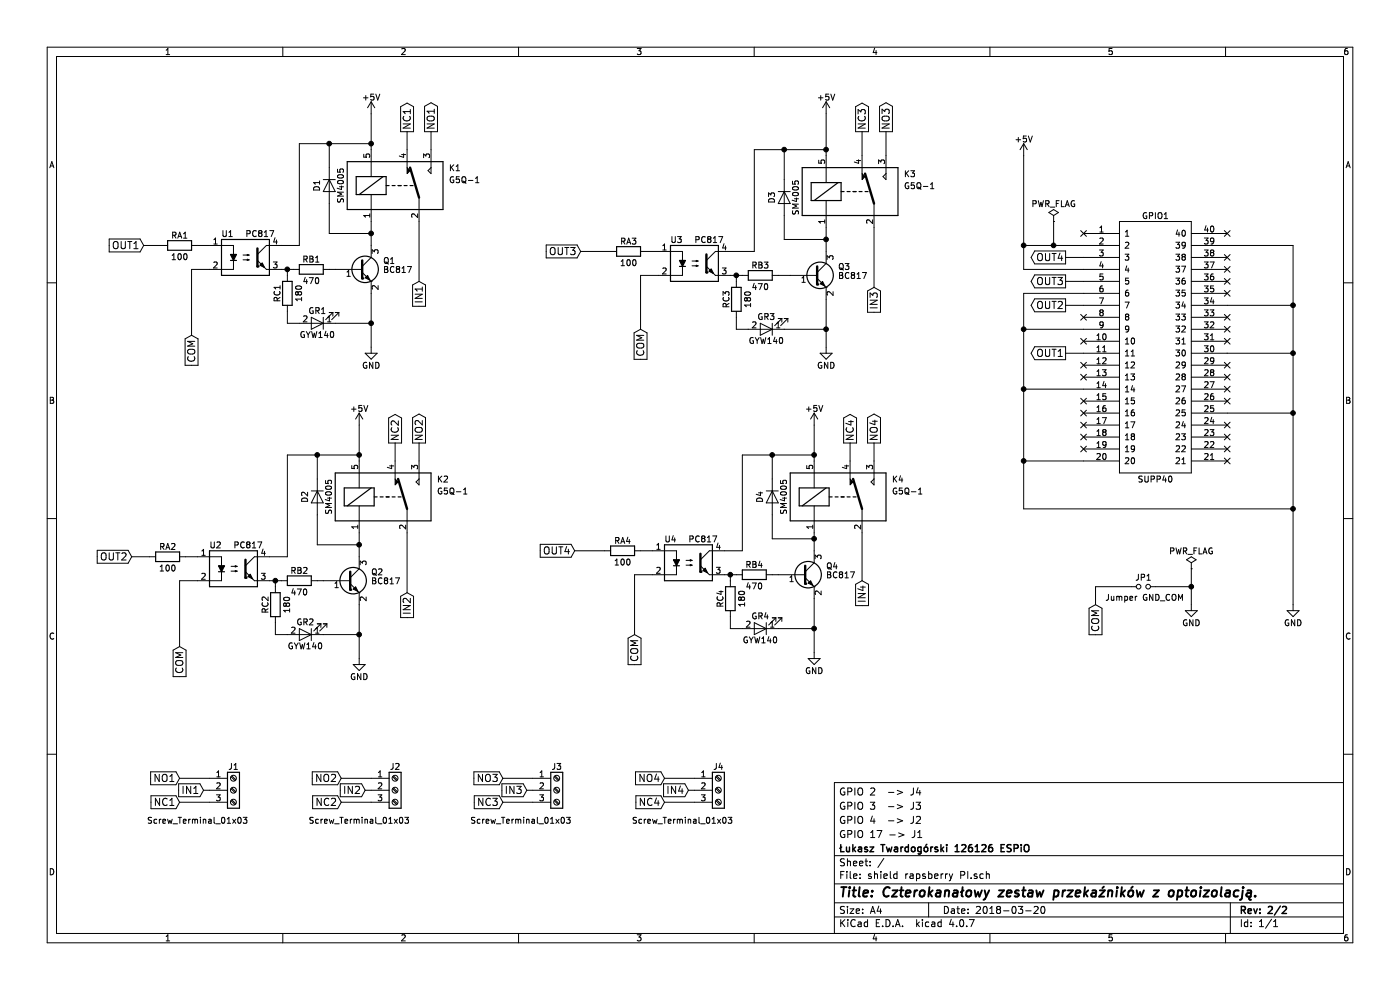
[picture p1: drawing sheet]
EESchema Schematic File Version 2
LIBS:power
LIBS:device
LIBS:switches
LIBS:relays
LIBS:motors
LIBS:transistors
LIBS:conn
LIBS:linear
LIBS:regul
LIBS:74xx
LIBS:cmos4000
LIBS:adc-dac
LIBS:memory
LIBS:xilinx
LIBS:microcontrollers
LIBS:dsp
LIBS:microchip
LIBS:analog_switches
LIBS:motorola
LIBS:texas
LIBS:intel
LIBS:audio
LIBS:interface
LIBS:digital-audio
LIBS:philips
LIBS:display
LIBS:cypress
LIBS:siliconi
LIBS:opto
LIBS:atmel
LIBS:contrib
LIBS:valves
LIBS:shield rapsberry PI-cache
EELAYER 25 0
EELAYER END
$Descr A4 11693 8268
encoding utf-8
Sheet 1 1
Title "Czterokanałowy zestaw przekaźników z optoizolacją."
Date "2018-03-20"
Rev "2/2"
Comp "Łukasz Twardogórski 126126 ESPiO"
Comment1 "GPIO 17 -> J1"
Comment2 "GPIO 4  -> J2"
Comment3 "GPIO 3  -> J3"
Comment4 "GPIO 2  -> J4"
$EndDescr
$Comp
L PC817 U1
U 1 1
P 2050 2150
F 0 "U1" H 1850 2350 50  0000 L CNN
F 1 "PC817" H 2050 2350 50  0000 L CNN
F 2 "Housings_SSOP:SOP-4_4.4x2.8mm_Pitch1.27mm" H 1850 1950 50  0001 L CIN
F 3 "" H 2050 2150 50  0001 L CNN
	1    2050 2150
	1    0    0    -1  
$EndComp
$Comp
L PC817 U2
U 1 1
P 1950 4750
F 0 "U2" H 1750 4950 50  0000 L CNN
F 1 "PC817" H 1950 4950 50  0000 L CNN
F 2 "Housings_SSOP:SOP-4_4.4x2.8mm_Pitch1.27mm" H 1750 4550 50  0001 L CIN
F 3 "" H 1950 4750 50  0001 L CNN
	1    1950 4750
	1    0    0    -1  
$EndComp
$Comp
L PC817 U3
U 1 1
P 5800 2200
F 0 "U3" H 5600 2400 50  0000 L CNN
F 1 "PC817" H 5800 2400 50  0000 L CNN
F 2 "Housings_SSOP:SOP-4_4.4x2.8mm_Pitch1.27mm" H 5600 2000 50  0001 L CIN
F 3 "" H 5800 2200 50  0001 L CNN
	1    5800 2200
	1    0    0    -1  
$EndComp
$Comp
L PC817 U4
U 1 1
P 5750 4700
F 0 "U4" H 5550 4900 50  0000 L CNN
F 1 "PC817" H 5750 4900 50  0000 L CNN
F 2 "Housings_SSOP:SOP-4_4.4x2.8mm_Pitch1.27mm" H 5550 4500 50  0001 L CIN
F 3 "" H 5750 4700 50  0001 L CNN
	1    5750 4700
	1    0    0    -1  
$EndComp
$Comp
L SUPP40 GPIO1
U 1 1
P 9650 2900
F 0 "GPIO1" H 9650 4000 50  0000 C CNN
F 1 "SUPP40" H 9650 1800 50  0000 C CNN
F 2 "Pin_Headers:Pin_Header_Straight_2x20_Pitch2.54mm" H 9650 2900 50  0001 C CNN
F 3 "" H 9650 2900 50  0001 C CNN
	1    9650 2900
	1    0    0    -1  
$EndComp
$Comp
L R RA1
U 1 1
P 1500 2050
F 0 "RA1" V 1580 2050 50  0000 C CNN
F 1 "100" V 1400 2050 50  0000 C CNN
F 2 "Resistors_SMD:R_0805" V 1430 2050 50  0001 C CNN
F 3 "" H 1500 2050 50  0001 C CNN
	1    1500 2050
	0    1    -1   0   
$EndComp
$Comp
L R RA2
U 1 1
P 1400 4650
F 0 "RA2" V 1480 4650 50  0000 C CNN
F 1 "100" V 1300 4650 50  0000 C CNN
F 2 "Resistors_SMD:R_0805" V 1330 4650 50  0001 C CNN
F 3 "" H 1400 4650 50  0001 C CNN
	1    1400 4650
	0    1    -1   0   
$EndComp
$Comp
L R RA3
U 1 1
P 5250 2100
F 0 "RA3" V 5330 2100 50  0000 C CNN
F 1 "100" V 5150 2100 50  0000 C CNN
F 2 "Resistors_SMD:R_0805" V 5180 2100 50  0001 C CNN
F 3 "" H 5250 2100 50  0001 C CNN
	1    5250 2100
	0    1    -1   0   
$EndComp
$Comp
L R RA4
U 1 1
P 5200 4600
F 0 "RA4" V 5280 4600 50  0000 C CNN
F 1 "100" V 5100 4600 50  0000 C CNN
F 2 "Resistors_SMD:R_0805" V 5130 4600 50  0001 C CNN
F 3 "" H 5200 4600 50  0001 C CNN
	1    5200 4600
	0    1    -1   0   
$EndComp
Text GLabel 1200 2050 0    60   Input ~ 0
OUT1
Text GLabel 1100 4650 0    60   Input ~ 0
OUT2
Text GLabel 4850 2100 0    60   Input ~ 0
OUT3
Text GLabel 4800 4600 0    60   Input ~ 0
OUT4
Text GLabel 5350 2750 3    60   Input ~ 0
COM
Text GLabel 1600 2800 3    60   Input ~ 0
COM
Text GLabel 1500 5400 3    60   Input ~ 0
COM
Text GLabel 5300 5300 3    60   Input ~ 0
COM
$Comp
L Jumper_NO_Small JP1
U 1 1
P 9550 4900
F 0 "JP1" H 9550 4980 50  0000 C CNN
F 1 "Jumper GND_COM" H 9560 4840 50  0000 C TNN
F 2 "Socket_Strips:Socket_Strip_Straight_1x02_Pitch2.54mm" H 9550 4900 50  0001 C CNN
F 3 "" H 9550 4900 50  0001 C CNN
	1    9550 4900
	1    0    0    -1  
$EndComp
Text GLabel 9150 5050 3    60   Input ~ 0
COM
$Comp
L R RB2
U 1 1
P 2500 4850
F 0 "RB2" V 2580 4850 50  0000 C CNN
F 1 "470" V 2400 4850 50  0000 C CNN
F 2 "Resistors_SMD:R_0805" V 2430 4850 50  0001 C CNN
F 3 "" H 2500 4850 50  0001 C CNN
	1    2500 4850
	0    -1   -1   0   
$EndComp
$Comp
L R RC2
U 1 1
P 2300 5050
F 0 "RC2" V 2380 5050 50  0000 C CNN
F 1 "180" V 2200 5050 50  0000 C CNN
F 2 "Resistors_SMD:R_0805" V 2230 5050 50  0001 C CNN
F 3 "" H 2300 5050 50  0001 C CNN
	1    2300 5050
	-1   0    0    -1  
$EndComp
$Comp
L R RB1
U 1 1
P 2600 2250
F 0 "RB1" V 2680 2250 50  0000 C CNN
F 1 "470" V 2500 2250 50  0000 C CNN
F 2 "Resistors_SMD:R_0805" V 2530 2250 50  0001 C CNN
F 3 "" H 2600 2250 50  0001 C CNN
	1    2600 2250
	0    1    -1   0   
$EndComp
$Comp
L R RC1
U 1 1
P 2400 2450
F 0 "RC1" V 2480 2450 50  0000 C CNN
F 1 "180" V 2300 2450 50  0000 C CNN
F 2 "Resistors_SMD:R_0805" V 2330 2450 50  0001 C CNN
F 3 "" H 2400 2450 50  0001 C CNN
	1    2400 2450
	-1   0    0    -1  
$EndComp
$Comp
L R RB3
U 1 1
P 6350 2300
F 0 "RB3" V 6430 2300 50  0000 C CNN
F 1 "470" V 6250 2300 50  0000 C CNN
F 2 "Resistors_SMD:R_0805" V 6280 2300 50  0001 C CNN
F 3 "" H 6350 2300 50  0001 C CNN
	1    6350 2300
	0    -1   -1   0   
$EndComp
$Comp
L R RC3
U 1 1
P 6150 2500
F 0 "RC3" V 6230 2500 50  0000 C CNN
F 1 "180" V 6050 2500 50  0000 C CNN
F 2 "Resistors_SMD:R_0805" V 6080 2500 50  0001 C CNN
F 3 "" H 6150 2500 50  0001 C CNN
	1    6150 2500
	-1   0    0    -1  
$EndComp
$Comp
L R RC4
U 1 1
P 6100 5000
F 0 "RC4" V 6180 5000 50  0000 C CNN
F 1 "180" V 6000 5000 50  0000 C CNN
F 2 "Resistors_SMD:R_0805" V 6030 5000 50  0001 C CNN
F 3 "" H 6100 5000 50  0001 C CNN
	1    6100 5000
	-1   0    0    -1  
$EndComp
$Comp
L R RB4
U 1 1
P 6300 4800
F 0 "RB4" V 6380 4800 50  0000 C CNN
F 1 "470" V 6200 4800 50  0000 C CNN
F 2 "Resistors_SMD:R_0805" V 6230 4800 50  0001 C CNN
F 3 "" H 6300 4800 50  0001 C CNN
	1    6300 4800
	0    -1   -1   0   
$EndComp
$Comp
L BC817 Q1
U 1 1
P 3000 2250
F 0 "Q1" H 3200 2325 50  0000 L CNN
F 1 "BC817" H 3200 2250 50  0000 L CNN
F 2 "TO_SOT_Packages_SMD:SOT-23" H 3200 2175 50  0001 L CIN
F 3 "" H 3000 2250 50  0001 L CNN
	1    3000 2250
	1    0    0    -1  
$EndComp
$Comp
L BC817 Q3
U 1 1
P 6800 2300
F 0 "Q3" H 7000 2375 50  0000 L CNN
F 1 "BC817" H 7000 2300 50  0000 L CNN
F 2 "TO_SOT_Packages_SMD:SOT-23" H 7000 2225 50  0001 L CIN
F 3 "" H 6800 2300 50  0001 L CNN
	1    6800 2300
	1    0    0    -1  
$EndComp
$Comp
L BC817 Q4
U 1 1
P 6700 4800
F 0 "Q4" H 6900 4875 50  0000 L CNN
F 1 "BC817" H 6900 4800 50  0000 L CNN
F 2 "TO_SOT_Packages_SMD:SOT-23" H 6900 4725 50  0001 L CIN
F 3 "" H 6700 4800 50  0001 L CNN
	1    6700 4800
	1    0    0    -1  
$EndComp
$Comp
L BC817 Q2
U 1 1
P 2900 4850
F 0 "Q2" H 3100 4925 50  0000 L CNN
F 1 "BC817" H 3100 4850 50  0000 L CNN
F 2 "TO_SOT_Packages_SMD:SOT-23" H 3100 4775 50  0001 L CIN
F 3 "" H 2900 4850 50  0001 L CNN
	1    2900 4850
	1    0    0    -1  
$EndComp
Text GLabel 3400 4950 3    60   Input ~ 0
IN2
Text GLabel 7200 4850 3    60   Input ~ 0
IN4
Text GLabel 7300 2400 3    60   Input ~ 0
IN3
Text GLabel 3500 2350 3    60   Input ~ 0
IN1
Text GLabel 7200 1100 1    60   Output ~ 0
NC3
Text GLabel 7400 1100 1    60   Output ~ 0
NO3
Text GLabel 3600 1100 1    60   Output ~ 0
NO1
Text GLabel 3400 1100 1    60   Output ~ 0
NC1
Text GLabel 3500 3700 1    60   Output ~ 0
NO2
Text GLabel 3300 3700 1    60   Output ~ 0
NC2
Text GLabel 7300 3700 1    60   Output ~ 0
NO4
Text GLabel 7100 3700 1    60   Output ~ 0
NC4
Text GLabel 8900 2150 0    60   Output ~ 0
OUT4
Text GLabel 8900 2350 0    60   Output ~ 0
OUT3
Text GLabel 8900 2550 0    60   Output ~ 0
OUT2
Text GLabel 8900 2950 0    60   Output ~ 0
OUT1
$Comp
L Screw_Terminal_01x03 J1
U 1 1
P 1950 6600
F 0 "J1" H 1950 6800 50  0000 C CNN
F 1 "Screw_Terminal_01x03" H 1650 6350 50  0000 C CNN
F 2 "Connectors_Terminal_Blocks:TerminalBlock_Altech_AK300-3_P5.00mm" H 1950 6600 50  0001 C CNN
F 3 "" H 1950 6600 50  0001 C CNN
	1    1950 6600
	1    0    0    -1  
$EndComp
$Comp
L Screw_Terminal_01x03 J2
U 1 1
P 3300 6600
F 0 "J2" H 3300 6800 50  0000 C CNN
F 1 "Screw_Terminal_01x03" H 3000 6350 50  0000 C CNN
F 2 "Connectors_Terminal_Blocks:TerminalBlock_Altech_AK300-3_P5.00mm" H 3300 6600 50  0001 C CNN
F 3 "" H 3300 6600 50  0001 C CNN
	1    3300 6600
	1    0    0    -1  
$EndComp
$Comp
L Screw_Terminal_01x03 J3
U 1 1
P 4650 6600
F 0 "J3" H 4650 6800 50  0000 C CNN
F 1 "Screw_Terminal_01x03" H 4350 6350 50  0000 C CNN
F 2 "Connectors_Terminal_Blocks:TerminalBlock_Altech_AK300-3_P5.00mm" H 4650 6600 50  0001 C CNN
F 3 "" H 4650 6600 50  0001 C CNN
	1    4650 6600
	1    0    0    -1  
$EndComp
$Comp
L Screw_Terminal_01x03 J4
U 1 1
P 6000 6600
F 0 "J4" H 6000 6800 50  0000 C CNN
F 1 "Screw_Terminal_01x03" H 5700 6350 50  0000 C CNN
F 2 "Connectors_Terminal_Blocks:TerminalBlock_Altech_AK300-3_P5.00mm" H 6000 6600 50  0001 C CNN
F 3 "" H 6000 6600 50  0001 C CNN
	1    6000 6600
	1    0    0    -1  
$EndComp
Text GLabel 1700 6600 0    60   Input ~ 0
IN1
Text GLabel 3050 6600 0    60   Input ~ 0
IN2
Text GLabel 4400 6600 0    60   Input ~ 0
IN3
Text GLabel 5750 6600 0    60   Input ~ 0
IN4
Text GLabel 4200 6500 0    60   Input ~ 0
NO3
Text GLabel 4200 6700 0    60   Input ~ 0
NC3
Text GLabel 5550 6500 0    60   Input ~ 0
NO4
Text GLabel 5550 6700 0    60   Input ~ 0
NC4
Text GLabel 2850 6500 0    60   Input ~ 0
NO2
Text GLabel 2850 6700 0    60   Input ~ 0
NC2
Text GLabel 1500 6500 0    60   Input ~ 0
NO1
Text GLabel 1500 6700 0    60   Input ~ 0
NC1
$Comp
L D D2
U 1 1
P 2650 4150
F 0 "D2" H 2650 4050 50  0000 C CNN
F 1 "SM4005" H 2650 4250 50  0000 C CNN
F 2 "Diodes_SMD:D_MELF" H 2650 4150 50  0001 C CNN
F 3 "" H 2650 4150 50  0001 C CNN
	1    2650 4150
	0    1    1    0   
$EndComp
$Comp
L D D4
U 1 1
P 6450 4150
F 0 "D4" H 6450 4050 50  0000 C CNN
F 1 "SM4005" H 6450 4250 50  0000 C CNN
F 2 "Diodes_SMD:D_MELF" H 6450 4150 50  0001 C CNN
F 3 "" H 6450 4150 50  0001 C CNN
	1    6450 4150
	0    1    1    0   
$EndComp
$Comp
L D D3
U 1 1
P 6550 1650
F 0 "D3" H 6550 1550 50  0000 C CNN
F 1 "SM4005" H 6550 1750 50  0000 C CNN
F 2 "Diodes_SMD:D_MELF" H 6550 1650 50  0001 C CNN
F 3 "" H 6550 1650 50  0001 C CNN
	1    6550 1650
	0    1    1    0   
$EndComp
$Comp
L D D1
U 1 1
P 2750 1550
F 0 "D1" H 2750 1450 50  0000 C CNN
F 1 "SM4005" H 2750 1650 50  0000 C CNN
F 2 "Diodes_SMD:D_MELF" H 2750 1550 50  0001 C CNN
F 3 "" H 2750 1550 50  0001 C CNN
	1    2750 1550
	0    1    1    0   
$EndComp
$Comp
L G5Q-1 K2
U 1 1
P 3000 4350
F 0 "K2" H 3650 4700 50  0000 L CNN
F 1 "G5Q-1" H 3650 4600 50  0000 L CNN
F 2 "Relays_THT:Relay_SPDT_OMRON-G5Q" H 3650 4500 50  0001 L CNN
F 3 "" H 3650 4200 50  0001 L CNN
	1    3000 4350
	1    0    0    -1  
$EndComp
$Comp
L G5Q-1 K3
U 1 1
P 6900 1800
F 0 "K3" H 7550 2150 50  0000 L CNN
F 1 "G5Q-1" H 7550 2050 50  0000 L CNN
F 2 "Relays_THT:Relay_SPDT_OMRON-G5Q" H 7550 1950 50  0001 L CNN
F 3 "" H 7550 1650 50  0001 L CNN
	1    6900 1800
	1    0    0    -1  
$EndComp
$Comp
L G5Q-1 K4
U 1 1
P 6800 4350
F 0 "K4" H 7450 4700 50  0000 L CNN
F 1 "G5Q-1" H 7450 4600 50  0000 L CNN
F 2 "Relays_THT:Relay_SPDT_OMRON-G5Q" H 7450 4500 50  0001 L CNN
F 3 "" H 7450 4200 50  0001 L CNN
	1    6800 4350
	1    0    0    -1  
$EndComp
$Comp
L LED GR2
U 1 1
P 2550 5300
F 0 "GR2" H 2550 5200 50  0000 C CNN
F 1 "GYW140" H 2550 5400 50  0000 C CNN
F 2 "Diodes_SMD:D_0805" H 2550 5300 50  0001 C CNN
F 3 "" H 2550 5300 50  0001 C CNN
	1    2550 5300
	-1   0    0    1   
$EndComp
$Comp
L LED GR1
U 1 1
P 2650 2700
F 0 "GR1" H 2650 2600 50  0000 C CNN
F 1 "GYW140" H 2650 2800 50  0000 C CNN
F 2 "Diodes_SMD:D_0805" H 2650 2700 50  0001 C CNN
F 3 "" H 2650 2700 50  0001 C CNN
	1    2650 2700
	-1   0    0    1   
$EndComp
$Comp
L LED GR4
U 1 1
P 6350 5250
F 0 "GR4" H 6350 5150 50  0000 C CNN
F 1 "GYW140" H 6350 5350 50  0000 C CNN
F 2 "Diodes_SMD:D_0805" H 6350 5250 50  0001 C CNN
F 3 "" H 6350 5250 50  0001 C CNN
	1    6350 5250
	-1   0    0    1   
$EndComp
$Comp
L LED GR3
U 1 1
P 6400 2750
F 0 "GR3" H 6400 2650 50  0000 C CNN
F 1 "GYW140" H 6400 2850 50  0000 C CNN
F 2 "Diodes_SMD:D_0805" H 6400 2750 50  0001 C CNN
F 3 "" H 6400 2750 50  0001 C CNN
	1    6400 2750
	-1   0    0    1   
$EndComp
$Comp
L GND #PWR01
U 1 1
P 6900 2900
F 0 "#PWR01" H 6900 2650 50  0001 C CNN
F 1 "GND" H 6900 2750 50  0000 C CNN
F 2 "" H 6900 2900 50  0001 C CNN
F 3 "" H 6900 2900 50  0001 C CNN
	1    6900 2900
	1    0    0    -1  
$EndComp
$Comp
L GND #PWR02
U 1 1
P 3100 2900
F 0 "#PWR02" H 3100 2650 50  0001 C CNN
F 1 "GND" H 3100 2750 50  0000 C CNN
F 2 "" H 3100 2900 50  0001 C CNN
F 3 "" H 3100 2900 50  0001 C CNN
	1    3100 2900
	1    0    0    -1  
$EndComp
$Comp
L GND #PWR03
U 1 1
P 3000 5500
F 0 "#PWR03" H 3000 5250 50  0001 C CNN
F 1 "GND" H 3000 5350 50  0000 C CNN
F 2 "" H 3000 5500 50  0001 C CNN
F 3 "" H 3000 5500 50  0001 C CNN
	1    3000 5500
	1    0    0    -1  
$EndComp
$Comp
L GND #PWR04
U 1 1
P 6800 5450
F 0 "#PWR04" H 6800 5200 50  0001 C CNN
F 1 "GND" H 6800 5300 50  0000 C CNN
F 2 "" H 6800 5450 50  0001 C CNN
F 3 "" H 6800 5450 50  0001 C CNN
	1    6800 5450
	1    0    0    -1  
$EndComp
$Comp
L GND #PWR05
U 1 1
P 9950 5050
F 0 "#PWR05" H 9950 4800 50  0001 C CNN
F 1 "GND" H 9950 4900 50  0000 C CNN
F 2 "" H 9950 5050 50  0001 C CNN
F 3 "" H 9950 5050 50  0001 C CNN
	1    9950 5050
	1    0    0    -1  
$EndComp
$Comp
L GND #PWR06
U 1 1
P 10800 5050
F 0 "#PWR06" H 10800 4800 50  0001 C CNN
F 1 "GND" H 10800 4900 50  0000 C CNN
F 2 "" H 10800 5050 50  0001 C CNN
F 3 "" H 10800 5050 50  0001 C CNN
	1    10800 5050
	1    0    0    -1  
$EndComp
$Comp
L G5Q-1 K1
U 1 1
P 3100 1750
F 0 "K1" H 3750 2100 50  0000 L CNN
F 1 "G5Q-1" H 3750 2000 50  0000 L CNN
F 2 "Relays_THT:Relay_SPDT_OMRON-G5Q" H 3750 1900 50  0001 L CNN
F 3 "" H 3750 1600 50  0001 L CNN
	1    3100 1750
	1    0    0    -1  
$EndComp
$Comp
L +5V #PWR07
U 1 1
P 6900 950
F 0 "#PWR07" H 6900 800 50  0001 C CNN
F 1 "+5V" H 6900 1090 50  0000 C CNN
F 2 "" H 6900 950 50  0001 C CNN
F 3 "" H 6900 950 50  0001 C CNN
	1    6900 950 
	1    0    0    -1  
$EndComp
$Comp
L +5V #PWR08
U 1 1
P 3100 950
F 0 "#PWR08" H 3100 800 50  0001 C CNN
F 1 "+5V" H 3100 1090 50  0000 C CNN
F 2 "" H 3100 950 50  0001 C CNN
F 3 "" H 3100 950 50  0001 C CNN
	1    3100 950 
	1    0    0    -1  
$EndComp
$Comp
L +5V #PWR09
U 1 1
P 6800 3550
F 0 "#PWR09" H 6800 3400 50  0001 C CNN
F 1 "+5V" H 6800 3690 50  0000 C CNN
F 2 "" H 6800 3550 50  0001 C CNN
F 3 "" H 6800 3550 50  0001 C CNN
	1    6800 3550
	1    0    0    -1  
$EndComp
$Comp
L +5V #PWR010
U 1 1
P 3000 3550
F 0 "#PWR010" H 3000 3400 50  0001 C CNN
F 1 "+5V" H 3000 3690 50  0000 C CNN
F 2 "" H 3000 3550 50  0001 C CNN
F 3 "" H 3000 3550 50  0001 C CNN
	1    3000 3550
	1    0    0    -1  
$EndComp
$Comp
L +5V #PWR011
U 1 1
P 8550 1300
F 0 "#PWR011" H 8550 1150 50  0001 C CNN
F 1 "+5V" H 8550 1440 50  0000 C CNN
F 2 "" H 8550 1300 50  0001 C CNN
F 3 "" H 8550 1300 50  0001 C CNN
	1    8550 1300
	1    0    0    -1  
$EndComp
Wire Wire Line
	1500 4850 1650 4850
Wire Wire Line
	5350 2300 5500 2300
Wire Wire Line
	5300 4800 5450 4800
Wire Wire Line
	1750 2050 1650 2050
Wire Wire Line
	1650 4650 1550 4650
Wire Wire Line
	5500 2100 5400 2100
Wire Wire Line
	5450 4600 5350 4600
Wire Wire Line
	1350 2050 1200 2050
Wire Wire Line
	5100 2100 4850 2100
Wire Wire Line
	9650 4900 9950 4900
Wire Wire Line
	9950 4750 9950 5050
Wire Wire Line
	6800 3550 6800 3850
Connection ~ 6800 3800
Wire Wire Line
	2500 1200 3100 1200
Connection ~ 3100 1200
Wire Wire Line
	3100 1850 3100 2050
Wire Wire Line
	6800 4450 6800 4600
Wire Wire Line
	6900 1900 6900 2100
Connection ~ 6900 1250
Wire Wire Line
	3500 1850 3500 2350
Wire Wire Line
	1750 6500 1500 6500
Wire Wire Line
	1750 6700 1500 6700
Wire Wire Line
	3100 6500 2850 6500
Wire Wire Line
	3100 6700 2850 6700
Wire Wire Line
	4450 6500 4200 6500
Wire Wire Line
	4450 6700 4200 6700
Wire Wire Line
	5800 6500 5550 6500
Wire Wire Line
	5800 6700 5550 6700
Wire Wire Line
	3600 1100 3600 1250
Wire Wire Line
	3400 1100 3400 1250
Wire Wire Line
	3100 950  3100 1250
Wire Wire Line
	3300 3700 3300 3850
Wire Wire Line
	3500 3700 3500 3850
Wire Wire Line
	3400 4950 3400 4450
Wire Wire Line
	3000 4450 3000 4650
Connection ~ 3000 3800
Wire Wire Line
	3000 3550 3000 3850
Wire Wire Line
	9150 5050 9150 4900
Wire Wire Line
	9150 4900 9450 4900
Wire Wire Line
	7200 4850 7200 4450
Wire Wire Line
	5050 4600 4800 4600
Wire Wire Line
	7100 3700 7100 3850
Wire Wire Line
	7300 3700 7300 3850
Wire Wire Line
	7300 1900 7300 2400
Wire Wire Line
	2750 1400 2750 1200
Connection ~ 2750 1200
Wire Wire Line
	2750 1700 2750 1950
Wire Wire Line
	2750 1950 3100 1950
Connection ~ 3100 1950
Wire Wire Line
	2650 4300 2650 4550
Wire Wire Line
	2650 4550 3000 4550
Connection ~ 3000 4550
Wire Wire Line
	2650 4000 2650 3800
Connection ~ 2650 3800
Wire Wire Line
	6450 4000 6450 3800
Connection ~ 6450 3800
Wire Wire Line
	6450 4300 6450 4500
Wire Wire Line
	6450 4500 6800 4500
Connection ~ 6800 4500
Wire Wire Line
	6550 1800 6550 2000
Wire Wire Line
	6550 2000 6900 2000
Connection ~ 6900 2000
Wire Wire Line
	6550 1500 6550 1250
Connection ~ 6550 1250
Wire Wire Line
	3100 6600 3050 6600
Wire Wire Line
	4450 6600 4400 6600
Wire Wire Line
	5800 6600 5750 6600
Wire Wire Line
	1750 6600 1700 6600
Wire Wire Line
	1600 2250 1600 2800
Wire Wire Line
	6900 950  6900 1300
Wire Wire Line
	7200 1300 7200 1100
Wire Wire Line
	7400 1300 7400 1100
Wire Wire Line
	2350 2250 2450 2250
Connection ~ 2400 2250
Wire Wire Line
	2750 2250 2800 2250
Wire Wire Line
	2350 2050 2500 2050
Wire Wire Line
	2500 2050 2500 1200
Wire Wire Line
	2700 4850 2650 4850
Wire Wire Line
	2250 4850 2350 4850
Connection ~ 2300 4850
Wire Wire Line
	2250 4650 2400 4650
Wire Wire Line
	2400 4650 2400 3800
Wire Wire Line
	2400 3800 3000 3800
Wire Wire Line
	1500 4850 1500 5400
Wire Wire Line
	1250 4650 1100 4650
Wire Wire Line
	6500 2300 6600 2300
Wire Wire Line
	6100 2300 6200 2300
Connection ~ 6150 2300
Wire Wire Line
	6100 2100 6300 2100
Wire Wire Line
	6300 2100 6300 1250
Wire Wire Line
	6300 1250 6900 1250
Wire Wire Line
	6050 4600 6200 4600
Wire Wire Line
	6200 4600 6200 3800
Wire Wire Line
	6200 3800 6800 3800
Wire Wire Line
	6050 4800 6150 4800
Wire Wire Line
	6450 4800 6500 4800
Connection ~ 6100 4800
Wire Wire Line
	5350 2750 5350 2300
Wire Wire Line
	5300 4800 5300 5300
Wire Wire Line
	8550 2050 9050 2050
Wire Wire Line
	8550 1300 8550 2250
Wire Wire Line
	8550 2250 9050 2250
Connection ~ 8550 2050
Wire Wire Line
	9050 2150 8900 2150
Wire Wire Line
	9050 2350 8900 2350
Wire Wire Line
	9050 2550 8900 2550
Wire Wire Line
	9050 2950 8900 2950
Wire Wire Line
	9050 2750 8550 2750
Wire Wire Line
	8550 2450 8550 4250
Wire Wire Line
	8550 2450 9050 2450
Wire Wire Line
	8550 3250 9050 3250
Connection ~ 8550 2750
Wire Wire Line
	8550 3850 9050 3850
Connection ~ 8550 3250
Wire Wire Line
	10800 3450 10250 3450
Wire Wire Line
	10800 2050 10800 5050
Wire Wire Line
	10250 2050 10800 2050
Connection ~ 10800 3450
Wire Wire Line
	10250 2550 10800 2550
Connection ~ 10800 2550
Wire Wire Line
	8550 4250 10800 4250
Connection ~ 10800 4250
Connection ~ 8550 3850
Wire Wire Line
	10250 2950 10800 2950
Connection ~ 10800 2950
Wire Wire Line
	6150 2350 6150 2300
Wire Wire Line
	6150 2650 6150 2750
Wire Wire Line
	6150 2750 6250 2750
Wire Wire Line
	6550 2750 6900 2750
Wire Wire Line
	6900 2500 6900 2900
Connection ~ 6900 2750
Wire Wire Line
	3100 2450 3100 2900
Wire Wire Line
	2400 2300 2400 2250
Wire Wire Line
	2400 2600 2400 2700
Wire Wire Line
	2400 2700 2500 2700
Wire Wire Line
	2800 2700 3100 2700
Connection ~ 3100 2700
Wire Wire Line
	1750 2250 1600 2250
Wire Wire Line
	2300 4850 2300 4900
Wire Wire Line
	2300 5200 2300 5300
Wire Wire Line
	2300 5300 2400 5300
Wire Wire Line
	2700 5300 3000 5300
Wire Wire Line
	3000 5050 3000 5500
Connection ~ 3000 5300
Wire Wire Line
	6500 5250 6800 5250
Wire Wire Line
	6800 5000 6800 5450
Connection ~ 6800 5250
Wire Wire Line
	6100 5150 6100 5250
Wire Wire Line
	6100 5250 6200 5250
Wire Wire Line
	6100 4850 6100 4800
$Comp
L PWR_FLAG #FLG012
U 1 1
P 9950 4750
F 0 "#FLG012" H 9950 4825 50  0001 C CNN
F 1 "PWR_FLAG" H 9950 4900 50  0000 C CNN
F 2 "" H 9950 4750 50  0001 C CNN
F 3 "" H 9950 4750 50  0001 C CNN
	1    9950 4750
	1    0    0    -1  
$EndComp
$Comp
L PWR_FLAG #FLG013
U 1 1
P 8800 1850
F 0 "#FLG013" H 8800 1925 50  0001 C CNN
F 1 "PWR_FLAG" H 8800 2000 50  0000 C CNN
F 2 "" H 8800 1850 50  0001 C CNN
F 3 "" H 8800 1850 50  0001 C CNN
	1    8800 1850
	1    0    0    -1  
$EndComp
NoConn ~ 9050 2650
NoConn ~ 9050 2850
NoConn ~ 9050 3050
NoConn ~ 9050 3150
NoConn ~ 9050 3350
NoConn ~ 9050 3450
NoConn ~ 9050 3550
NoConn ~ 9050 3650
NoConn ~ 9050 3750
NoConn ~ 10250 3850
NoConn ~ 10250 3750
NoConn ~ 10250 3650
NoConn ~ 10250 3550
NoConn ~ 10250 3350
NoConn ~ 10250 3250
NoConn ~ 10250 3150
NoConn ~ 10250 3050
NoConn ~ 10250 2850
NoConn ~ 10250 2750
NoConn ~ 10250 2650
NoConn ~ 10250 2450
NoConn ~ 10250 2350
NoConn ~ 10250 2250
NoConn ~ 10250 2150
NoConn ~ 10250 1950
Wire Wire Line
	8800 1850 8800 2050
Connection ~ 8800 2050
NoConn ~ 9050 1950
Connection ~ 9950 4900
$EndSCHEMATC
